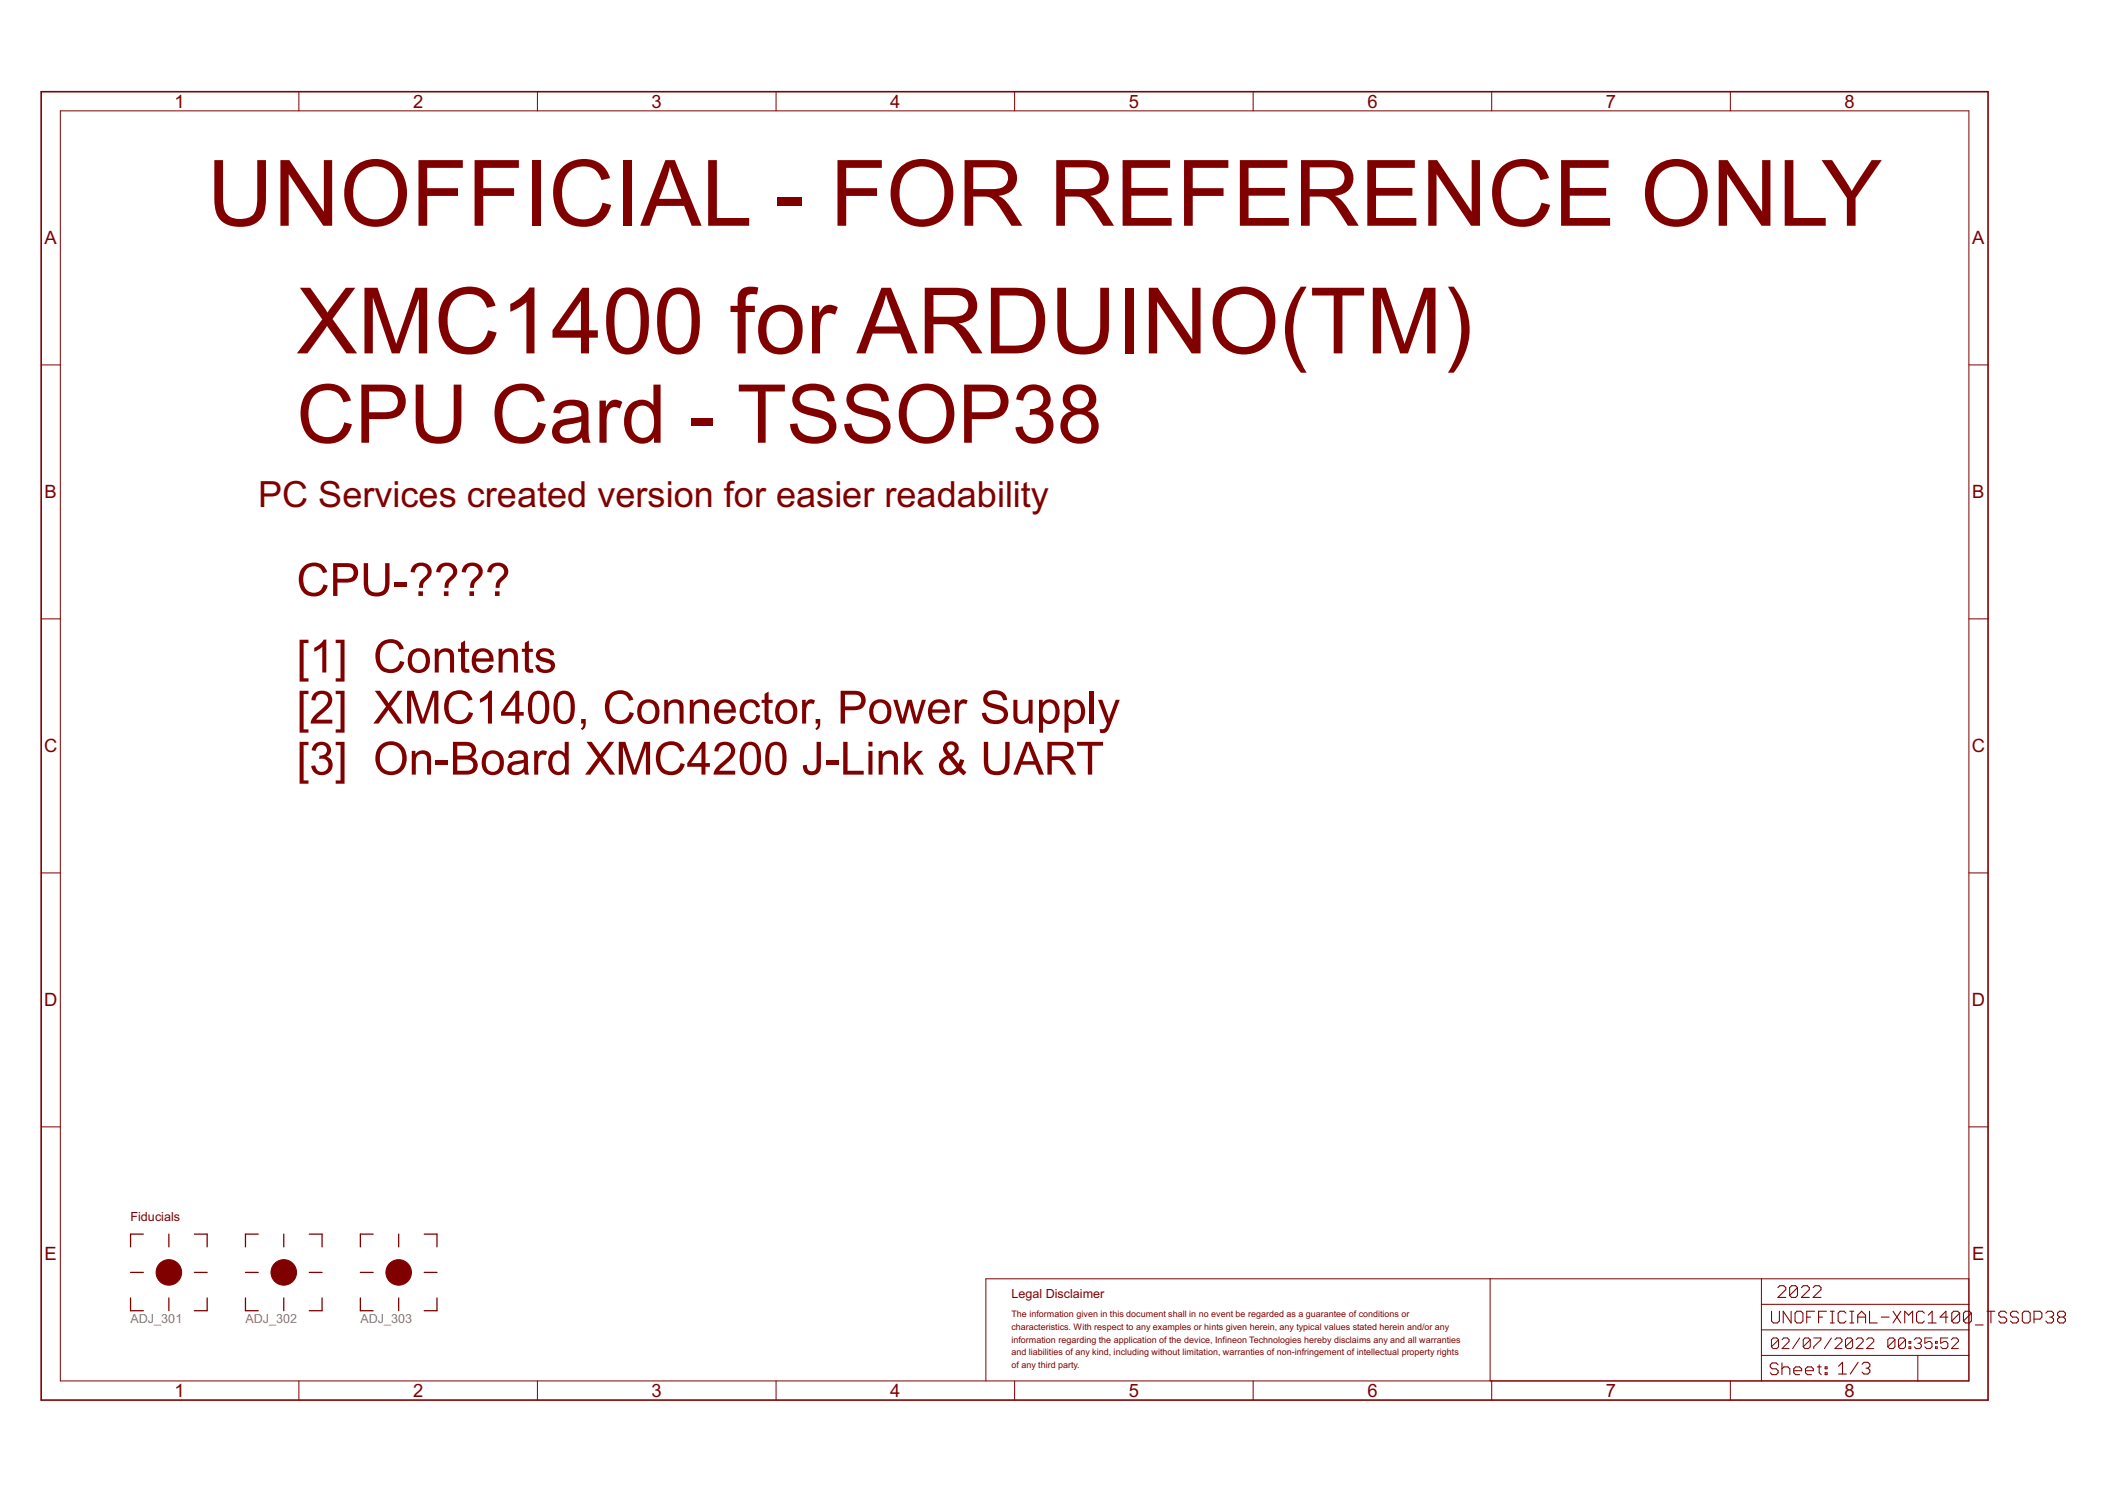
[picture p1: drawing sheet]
<svg xmlns="http://www.w3.org/2000/svg" width="420mm" height="297mm" viewBox="0 0 420 297" stroke-linecap="round" stroke-linejoin="round" font-family="sans-serif">
<g fill="none" stroke="#800000" stroke-width=".21">
<path d="M353.7 256.2l.4-.4h.8l.4 .4v.4l-1.6 1.5h1.6M357.6 256.2v1.5l-.4 .4h-.8l-.4-.4M357.6 256.2l-.4-.4h-.8l-.4 .4v1.5M357.6 256.2l-1.6 1.5M358.4 256.2l.4-.4h.7l.4 .4v.4l-1.5 1.5h1.5M360.7 256.2l.4-.4h.8l.4 .4v.4l-1.6 1.5h1.6M352.4 260.9v1.9l.4 .4h.8l.4-.4v-1.9M353.7 271.5l-.4-.3h-.7l-.4 .3v.4l.4 .4h.7l.4 .4v.4l-.4 .4h-.7l-.4-.4M354.5 271.2v2.3M354.5 272.3l.4-.4h.8l.4 .4v1.2M356.3 260.9v2.3l-1.5-2.3v2.3M356.8 272.7h1.6v-.4l-.4-.4h-.8l-.4 .4v.8l.4 .4h.8"/>
<path d="M357.1 261.3l.4-.4h.8l.4 .4v1.5l-.4 .4h-.8l-.4-.4zM359.2 272.7h1.5v-.4l-.3-.4h-.8l-.4 .4v.8l.4 .4h.8M359.4 262h.8M361 260.9h-1.6v2.3M361.5 271.9h.8M361.8 262h.8M361.9 271.5v1.6l.4 .4M363.1 271.9h.4v.4h-.4zM363.1 273.1h.4v.4h-.4zM363.3 260.9h-1.5v2.3M364.1 263.2h.8M364.1 260.9h.8"/>
<path d="M364.5 260.9v2.3M365.8 271.8l.7-.8v2.4M365.8 273.4h1.5M367.2 261.3l-.4-.4h-.7l-.4 .4v1.5l.4 .4h.7l.4-.4M368 263.2h.8M368 260.9h.8M368.4 260.9v2.3M369.6 262h1.5M369.6 263.2v-1.5l.8-.8 .7 .8v1.5M369.7 271l-1.6 2.4M370.4 271.4l.4-.4h.8l.4 .4v.4l-.4 .4M371.2 272.2h.4"/>
<path d="M371.6 272.2l.4 .4v.4l-.4 .4h-.8l-.4-.4M371.9 260.9v2.3h1.6M374.2 262h1.6M376.6 260.9l1.5 2.3M378.1 260.9l-1.5 2.3M378.9 263.2v-2.3l.8 .8 .8-.8v2.3M382.8 261.3l-.4-.4h-.7l-.4 .4v1.5l.4 .4h.7l.4-.4M383.6 263.2h1.6M383.6 261.7l.8-.8v2.3M387.5 262h-1.5l1.1-1.1v2.3M389.8 261.3v1.5l-.4 .4h-.7l-.4-.4M389.8 261.3l-.4-.4h-.7l-.4 .4v1.5"/>
<path d="M389.8 261.3l-1.5 1.5M392.2 261.3v1.5l-.4 .4h-.8l-.4-.4M392.2 261.3l-.4-.4h-.8l-.4 .4v1.5M392.2 261.3l-1.6 1.5M393 263.6h1.5M395.3 260.9h1.6M396.1 260.9v2.3M399.2 261.3l-.4-.4h-.8l-.4 .4v.4l.4 .3h.8l.4 .4v.4l-.4 .4h-.8l-.4-.4M401.5 261.3l-.3-.4h-.8l-.4 .4v.4l.4 .3h.8l.3 .4v.4l-.3 .4h-.8l-.4-.4M402.3 261.3l.4-.4h.8l.4 .4v1.5l-.4 .4h-.8l-.4-.4zM404.6 262.4h1.2l.4-.4v-.7l-.4-.4h-1.2v2.3M407 261.3l.4-.4h.8l.3 .4v.4l-.3 .3"/>
<path d="M407.8 262h.4M408.2 262l.3 .4v.4l-.3 .4h-.8l-.4-.4M409.7 262l-.4 .4v.4l.4 .4h.8l.4-.4v-.4l-.4-.4M409.7 262l-.4-.3v-.4l.4-.4h.8l.4 .4v.4l-.4 .3M409.7 262h.8"/>
</g>
<g fill="none" stroke="#800000" stroke-width=".25">
<path d="M26 258.2v2.6h2.5M26 253.2h2.5M28.5 245.5h-2.5v2.6M33.6 245.5v2.6M33.6 258.2v2.6M38.7 245.5h2.5v2.6M38.7 253.2h2.5M41.2 258.2v2.6h-2.5M48.8 253.2h2.6M48.8 258.2v2.6h2.6M51.4 245.5h-2.6v2.6M56.5 245.5v2.6"/>
<path d="M56.5 258.2v2.6M61.5 245.5h2.6v2.6M61.5 253.2h2.6M64.1 258.2v2.6h-2.6M71.7 253.2h2.5M71.7 258.2v2.6h2.5M74.2 245.5h-2.5v2.6M79.3 245.5v2.6M79.3 258.2v2.6M84.4 245.5h2.5v2.6M84.4 253.2h2.5M86.9 258.2v2.6h-2.5"/>
</g>
<g fill="#800000" stroke="#800000" stroke-width=".2">
<circle cx="33.6" cy="253.2" r="2.54"/>
<circle cx="56.5" cy="253.2" r="2.54"/>
<circle cx="79.3" cy="253.2" r="2.54"/>
</g>
<g fill="none" stroke="#800000" stroke-width=".2">
<path d="M59.5 18.2v3.9M106.9 18.2v3.9M154.4 18.2v3.9M201.8 18.2v3.9M249.3 18.2v3.9M296.8 18.2v3.9M344.2 18.2v3.9M12 22.1h379.7v252.6h-379.7zM8.2 72.6h3.8M391.7 72.6h3.8M8.2 123.1h3.8M391.7 123.1h3.8"/>
<path d="M8.2 173.7h3.8M391.7 173.7h3.8M8.2 224.2h3.8M391.7 224.2h3.8M296.4 254.4v20.3M350.4 254.4v20.3M350.4 259.5h41.3M391.7 254.4h-195.6v20.3M59.5 274.7v3.9M106.9 274.7v3.9M154.4 274.7v3.9M201.8 274.7v3.9"/>
<path d="M249.3 274.7v3.9M296.8 274.7v3.9M344.2 274.7v3.9M350.4 269.7h41.3M350.4 264.6h41.3M353.8 266.6l-.3-.4h-.7l-.4 .4v1.3M353.8 266.6v1.3l-.3 .4h-.7l-.4-.4M353.8 266.6l-1.4 1.3M354.5 266.6l.4-.4h.7l.3 .4v.3l-1.4 1.4h1.4M358 266.2l-1.4 2.1M360.1 266.6l-.3-.4h-.7l-.4 .4v1.3M360.1 266.6v1.3l-.3 .4h-.7l-.4-.4"/>
<path d="M360.1 266.6l-1.4 1.3M360.8 266.2h1.4v.4l-1.4 1.3v.4M364.3 266.2l-1.4 2.1M365 266.6l.4-.4h.7l.3 .4v.3l-1.4 1.4h1.4M368.6 266.6l-.4-.4h-.7l-.4 .4v1.3M368.6 266.6v1.3l-.4 .4h-.7l-.4-.4M368.6 266.6l-1.5 1.3M369.3 266.6l.3-.4h.7l.3 .4v.3l-1.3 1.4h1.3M371.3 266.6l.4-.4h.7l.4 .4v.3l-1.5 1.4h1.5M377 266.6l-.4-.4h-.7l-.3 .4v1.3M377 266.6v1.3l-.4 .4h-.7l-.3-.4M377 266.6l-1.4 1.3"/>
<path d="M379.1 266.6l-.4-.4h-.7l-.3 .4v1.3M379.1 266.6v1.3l-.4 .4h-.7l-.3-.4M379.1 266.6l-1.4 1.3M379.8 267.9h.3v.4h-.3zM379.8 266.9h.3v.4h-.3zM380.8 266.6l.4-.4h.7l.3 .4v.3l-.3 .4M381.5 269.7v5M381.5 267.3h.4M381.9 267.3l.3 .3v.3l-.3 .4h-.7l-.4-.4M384.3 266.2h-1.4v1.1l.7-.4h.4l.3 .4v.6l-.3 .4h-.7l-.4-.4M385 267.9h.4v.4h-.4zM385 266.9h.4v.4h-.4z"/>
<path d="M387.5 266.2h-1.4v1.1l.7-.4h.3l.4 .4v.6l-.4 .4h-.7l-.3-.4M388.2 266.6l.3-.4h.8l.3 .4v.3l-1.4 1.4h1.4"/>
</g>
<path d="M8.2 18.2h387.3v260.4h-387.3z" fill="none" stroke="#800000" stroke-width=".32"/>
<g font-size="20.4" fill="#800000">
<text x="41.2" y="44.9">UNOFFICIAL - FOR REFERENCE ONLY</text>
<text x="59" y="70.3">XMC1400 for ARDUINO(TM)</text>
</g>
<text font-size="18.1" fill="#800000" x="59" y="88.1">CPU Card - TSSOP38</text>
<g font-size="10.2" fill="#800000">
<text x="59" y="118.6">CPU-????</text>
<text x="59" y="133.8">[1] Contents</text>
<text x="59" y="144">[2] XMC1400, Connector, Power Supply</text>
<text x="59" y="154.1">[3] On-Board XMC4200 J-Link &amp; UART</text>
</g>
<text font-size="8" fill="#800000" x="51.4" y="100.8">PC Services created version for easier readability</text>
<g font-size="4.1" fill="#800000">
<text x="34.7" y="21.4">1</text>
<text x="82.2" y="21.4">2</text>
<text x="129.6" y="21.4">3</text>
<text x="177.1" y="21.4">4</text>
<text x="224.6" y="21.4">5</text>
<text x="272" y="21.4">6</text>
<text x="319.5" y="21.4">7</text>
<text x="366.9" y="21.4">8</text>
<text x="8.9" y="48.6">A</text>
<text x="392.4" y="48.6">A</text>
<text x="8.9" y="99.2">B</text>
<text x="392.4" y="99.2">B</text>
<text x="8.8" y="149.7">C</text>
<text x="392.3" y="149.7">C</text>
<text x="8.8" y="200.2">D</text>
<text x="392.3" y="200.2">D</text>
<text x="8.9" y="250.8">E</text>
<text x="392.4" y="250.8">E</text>
<text x="34.7" y="277.9">1</text>
<text x="82.2" y="277.9">2</text>
<text x="129.6" y="277.9">3</text>
<text x="177.1" y="277.9">4</text>
<text x="224.6" y="277.9">5</text>
<text x="272" y="277.9">6</text>
<text x="319.5" y="277.9">7</text>
<text x="366.9" y="277.9">8</text>
</g>
<g font-size="2.8" fill="#800000">
<text x="26" y="243">Fiducials</text>
<text x="201.2" y="258.2">Legal Disclaimer</text>
</g>
<g font-size="2.8" fill="#808080">
<text x="26" y="263.3">ADJ_301</text>
<text x="48.8" y="263.3">ADJ_302</text>
<text x="71.7" y="263.3">ADJ_303</text>
</g>
<g font-size="2" fill="#800000">
<text x="201.2" y="262">The information given in this document shall in no event be regarded as a guarantee of conditions or</text>
<text x="201.2" y="264.6">characteristics. With respect to any examples or hints given herein, any typical values stated herein and/or any</text>
<text x="201.2" y="267.1">information regarding the application of the device, Infineon Technologies hereby disclaims any and all warranties</text>
<text x="201.2" y="269.7">and liabilities of any kind, including without limitation, warranties of non-infringement of intellectual property rights</text>
<text x="201.2" y="272.2">of any third party.</text>
</g>
</svg>
